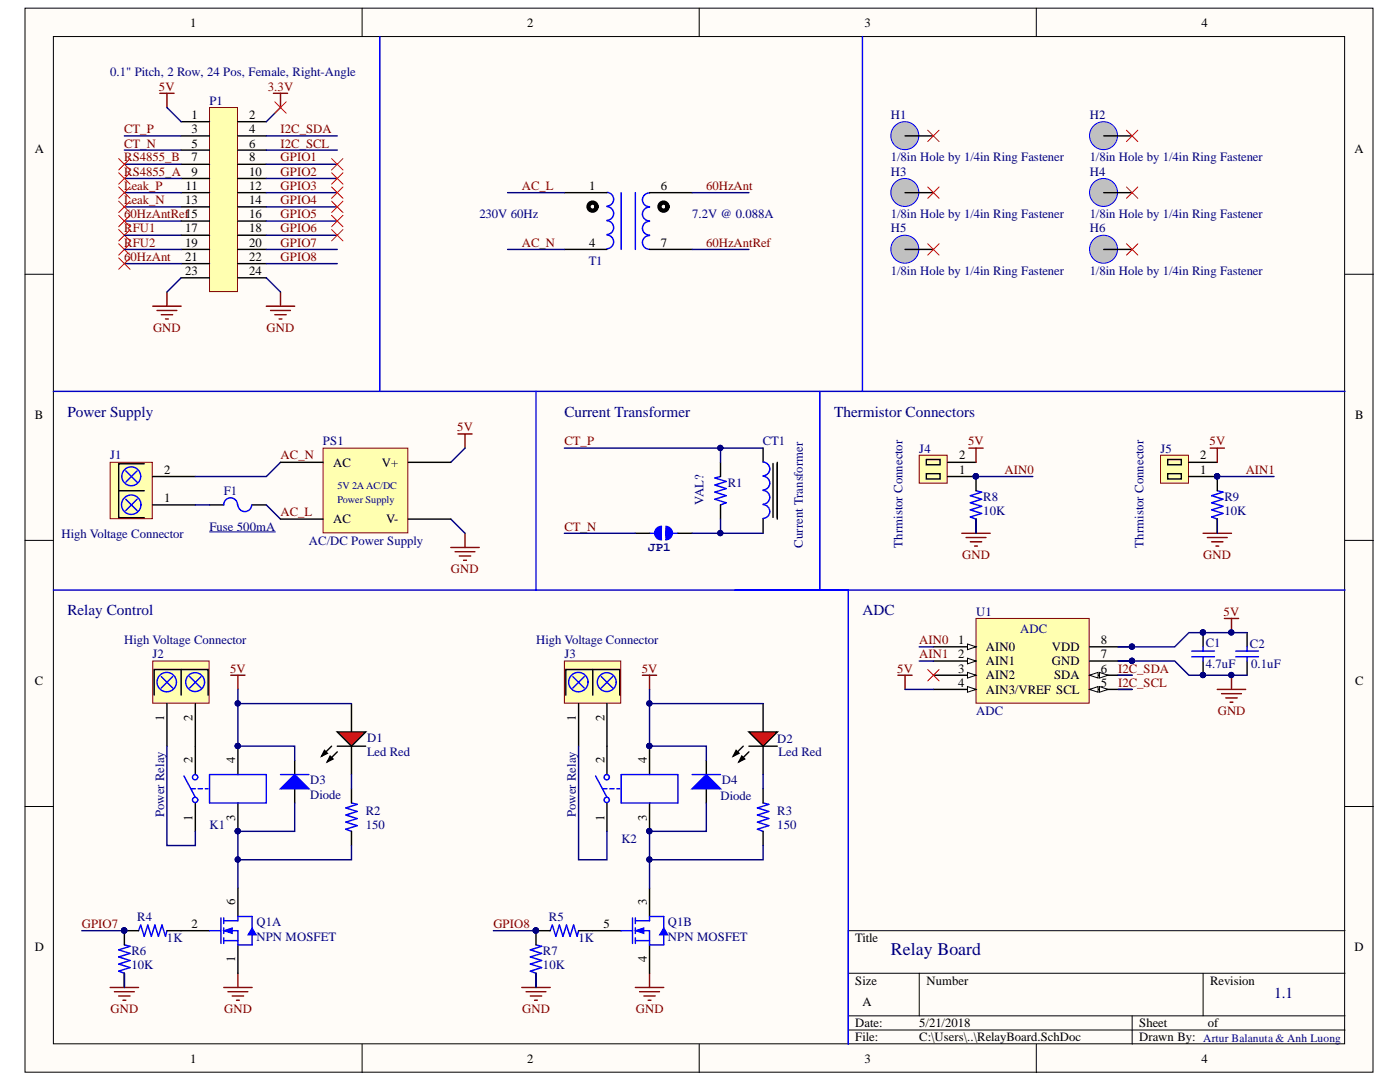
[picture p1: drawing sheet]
# Altium project RelayBoard.PrjPcb
1 sheet, 36 parts. Net scope: global (net labels, ports and power ports of the same name join across sheets).
Board files: RelayBoardV1.PcbDoc, RelayBoardV1.1.PcbDoc, RelayBoardV1.2.PcbDoc, RelayBoardV1.3.PcbDoc

## Sheet RelayBoard.SchDoc
size A

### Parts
C1  4.7uF  [CAPC1608X09L - CAP0603]
C2  0.1uF  [CAPC1608X09L - CAP0603]
CT1  Current Transformer  [CT-CR8348]
D1  Led Red  [LED-0603 .7MM TALL]
D2  Led Red  [LED-0603 .7MM TALL]
D3  Diode  [SOD-80  MiniMELF]
D4  Diode  [SOD-80  MiniMELF]
F1  Fuse 500mA  [FUSE M10742X40L Schurter UMK 250 Series]
H1  1/8in Hole by 1/4in Ring Fastener  [1/8in Fastener Hole]
H2  1/8in Hole by 1/4in Ring Fastener  [1/8in Fastener Hole]
H3  1/8in Hole by 1/4in Ring Fastener  [1/8in Fastener Hole]
H4  1/8in Hole by 1/4in Ring Fastener  [1/8in Fastener Hole]
H5  1/8in Hole by 1/4in Ring Fastener  [1/8in Fastener Hole]
H6  1/8in Hole by 1/4in Ring Fastener  [1/8in Fastener Hole]
J1  High Voltage Connector  [2POS Barrier Block Terminal]
J2  High Voltage Connector  [2POS Barrier Block Terminal]
J3  High Voltage Connector  [2POS Barrier Block Terminal]
J4  Thrmistor Connector  [2POS JST B02P-VL]
J5  Thrmistor Connector  [2POS JST B02P-VL]
JP1  JUMPER-PAD-2-NO  [PAD-JUMPER-2-NO_NO_SILK]  (value not drawn)
K1  Power Relay  [T9AS1D12-5]
K2  Power Relay  [T9AS1D12-5]
P1  0.1" Pitch, 2 Row, 24 Pos, Female, Right-Angle  [0.1 inch 2 row 24 pos female right-angle header Sullins]
PS1  AC/DC Power Supply  [IRM-10-5]
Q1  NPN MOSFET  [SC-70-6  (SOT-363)]  (parts A,B of 2)
R1  VAL?  [RESC1608X06L - RES0603]
R2  150  [RESC1608X06L - RES0603]
R3  150  [RESC1608X06L - RES0603]
R4  1K  [RESC1608X06L - RES0603]
R5  1K  [RESC1608X06L - RES0603]
R6  10K  [RESC1608X06L - RES0603]
R7  10K  [RESC1608X06L - RES0603]
R8  10K  [RESC1608X06L - RES0603]
R9  10K  [RESC1608X06L - RES0603]
T1  SPK00304  [SPK003]  (value not drawn)
U1  ADC  [8L uMAX/uSOP TSOP65P490X110-8L]

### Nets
3.3V: P1.2
5V: C1.2 C2.2 D1.A D2.A D3.1(K) D4.1(K) J4.2 J5.2 K1.4 K2.4 P1.1 PS1.V+ U1.4(AIN3/VREF) U1.8(VDD)
GND: C1.1 C2.1 P1.23 P1.24 PS1.V- Q1.1(S1) Q1.4(S2) R6.1 R7.1 R8.1 R9.1 U1.7(GND)
60HzAnt: P1.21 T1.6
60HzAntRef: P1.15 T1.7
AC_L: F1.2 PS1.AC1(AC) T1.1
AC_N: J1.2 PS1.AC2(AC) T1.4
AIN0: J4.1 R8.2 U1.1(AIN0)
AIN1: J5.1 R9.2 U1.2(AIN1)
CT_N: JP1.1 P1.5
CT_P: CT1.1 P1.3 R1.2
GPIO1: P1.8
GPIO2: P1.10
GPIO3: P1.12
GPIO4: P1.14
GPIO5: P1.16
GPIO6: P1.18
GPIO7: P1.20 R4.1 R6.2
GPIO8: P1.22 R5.1 R7.2
I2C_SCL: P1.6 U1.5(SCL)
I2C_SDA: P1.4 U1.6(SDA)
Leak_N: P1.13
Leak_P: P1.11
RFU1: P1.17
RFU2: P1.19
RS4855_A: P1.9
RS4855_B: P1.7
NetCT1_2: CT1.2 JP1.2 R1.1
NetD1_K: D1.K R2.2
NetD2_K: D2.K R3.2
NetD3_2: D3.2(A) K1.3 Q1.6(D1) R2.1
NetD4_2: D4.2(A) K2.3 Q1.3(D2) R3.1
NetF1_1: F1.1 J1.1
NetJ2_1: J2.1 K1.1
NetJ2_2: J2.2 K1.2
NetJ3_1: J3.1 K2.1
NetJ3_2: J3.2 K2.2
NetQ1_2: Q1.2(G1) R4.2
NetQ1_5: Q1.5(G2) R5.2

Not connected (* = marked no-connect by the designer): H1 1*; H2 1*; H3 1*; H4 1*; H5 1*; H6 1*; U1 3(AIN2)*

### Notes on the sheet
- 230V 60Hz
- (near T1) 7.2V @ 0.088A
- Power Supply
- Current Transformer
- (near J4) Thermistor Connectors
- Relay Control
- ADC
- Relay Board
- 1.1
- Artur Balanuta & Anh Luong
